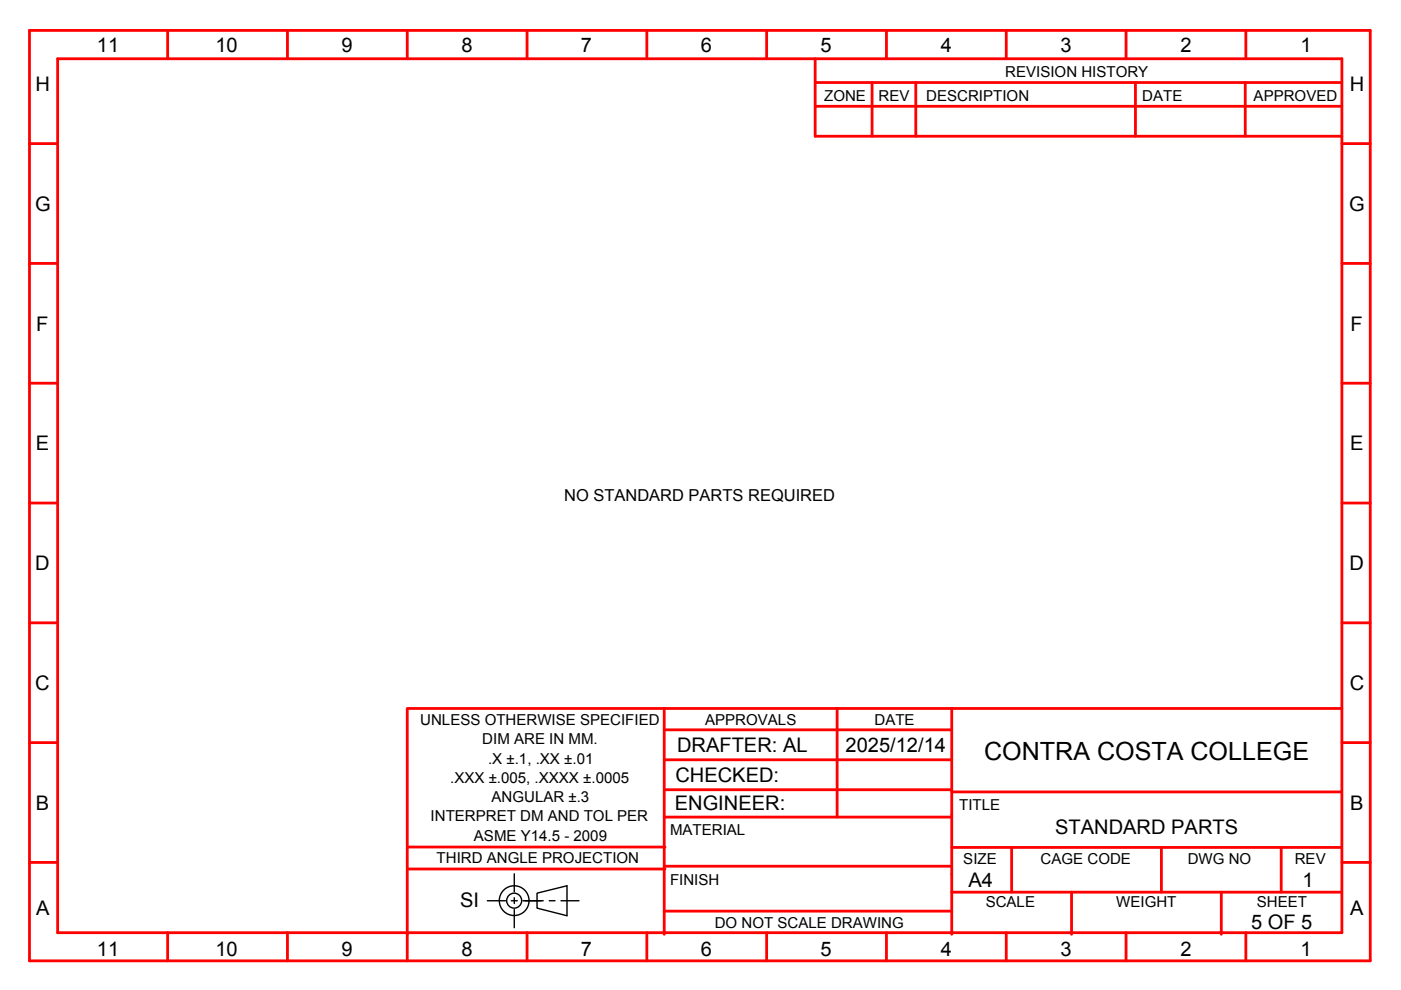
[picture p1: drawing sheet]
<svg xmlns="http://www.w3.org/2000/svg" width="297mm" height="210mm" viewBox="0 0 297 210" stroke-linecap="round" stroke-linejoin="round" font-family="sans-serif">
<!-- layer: Visible -->
<g fill="none" stroke="#f00" stroke-width=".59">
<path d="M6.3 6.4h284.2v197.3h-284.2zM12.2 12.5h272.3v185.3h-272.3zM35.5 6.4v6.1M60.9 6.4v6.1M86.3 6.4v6.1M111.7 6.4v6.1M137.1 6.4v6.1M162.5 6.4v6.1M172.8 17.5h111.7M172.8 12.5v16.4h111.7M184.9 17.5v11.4M187.9 6.4v6.1"/>
<path d="M194.2 17.5v11.4M213.3 6.4v6.1M238.7 6.4v6.1M240.7 17.5v11.4M264 17.5v11.4M264.1 6.4v6.1M6.3 30.5h5.9M172.8 22.5h111.7M284.5 30.5h6M6.3 55.9h5.9M284.5 55.9h6M6.3 81.3h5.9"/>
<path d="M284.5 81.3h6M6.3 106.7h5.9M284.5 106.7h6M6.3 132.1h5.9M284.5 132.1h6M6.3 157.5h5.9M86.3 150.2v53.5M86.5 150.2h198M140.8 154.7h61M140.8 150.2v47.9M177.5 150.2v23M201.8 150.2v47.9"/>
<path d="M284.5 157.5h6M86.5 179.6h54.5M140.8 161.1h61M140.8 173.2h61M140.8 167.4h61M201.8 179.7h82.5M201.8 167.9h82.5M214.5 179.7v9.5M246.2 179.7v9.5M271.6 179.7v9.5M6.3 182.9h5.9M35.5 197.8v5.9"/>
<path d="M60.9 197.8v5.9M86.5 184.2h54.5M111.7 197.8v5.9M137.1 197.8v5.9M140.8 183.7h61M140.8 193.2h61M162.5 197.8v5.9M187.9 197.8v5.9M201.8 189.2h82.5M213.3 197.8v5.9M227.2 189.2v8.9M238.7 197.8v5.9"/>
<path d="M258.9 189.2v8.9M264.1 197.8v5.9M284.5 182.9h6"/>
</g>
<!-- layer: Dimension -->
<g fill="none" stroke="#000" stroke-width=".3">
<path d="M113.9 189.4l6.3-1.6v6.4l-6.3-1.7z"/>
<circle cx="109" cy="191" r="3.2"/>
<circle cx="109" cy="191" r="1.59"/>
</g>
<!-- layer: Center -->
<path d="M103.3 191h3.9M108.4 191h1.3M109 185.3v3.8M109 190.3v1.3M109 192.8v3.9M110.9 191h4.3M116.4 191h1.3M118.9 191h3.9" fill="none" stroke="#000" stroke-width=".3"/>
<text font-size="5.3" x="208.6" y="161.1">CONTRA COSTA COLLEGE</text>
<g font-size="4.3">
<text x="20.6" y="11">11</text>
<text x="45.7" y="11">10</text>
<text x="72.4" y="11">9</text>
<text x="97.8" y="11">8</text>
<text x="123.2" y="11">7</text>
<text x="148.6" y="11">6</text>
<text x="174" y="11">5</text>
<text x="199.5" y="11">4</text>
<text x="224.8" y="11">3</text>
<text x="250.3" y="11">2</text>
<text x="275.7" y="11">1</text>
<text x="7.5" y="19.3">H</text>
<text x="286.2" y="19.3">H</text>
<text x="7.4" y="44.7">G</text>
<text x="286.1" y="44.7">G</text>
<text x="7.7" y="70.1">F</text>
<text x="286.3" y="70.1">F</text>
<text x="7.6" y="95.5">E</text>
<text x="286.2" y="95.5">E</text>
<text x="7.5" y="120.9">D</text>
<text x="286.1" y="120.9">D</text>
<text x="7.5" y="146.3">C</text>
<text x="286.2" y="146.3">C</text>
<text x="143.5" y="159.4">DRAFTER: AL</text>
<text x="179.3" y="159.4">2025/12/14</text>
<text x="143.2" y="165.8">CHECKED:</text>
<text x="7.6" y="171.7">B</text>
<text x="143.1" y="171.8">ENGINEER:</text>
<text x="286.2" y="171.7">B</text>
<text x="223.7" y="176.8">STANDARD PARTS</text>
<text x="205.3" y="188.1">A4</text>
<text x="276.2" y="188">1</text>
<text x="7.6" y="193.9">A</text>
<text x="97.6" y="192.3">SI</text>
<text x="265.2" y="196.9">5 OF 5</text>
<text x="286.3" y="193.9">A</text>
<text x="20.6" y="202.7">11</text>
<text x="45.7" y="202.6">10</text>
<text x="72.4" y="202.6">9</text>
<text x="97.8" y="202.6">8</text>
<text x="123.2" y="202.7">7</text>
<text x="148.6" y="202.6">6</text>
<text x="174" y="202.6">5</text>
<text x="199.5" y="202.7">4</text>
<text x="224.8" y="202.6">3</text>
<text x="250.3" y="202.7">2</text>
<text x="275.7" y="202.7">1</text>
</g>
<text font-size="3.5" x="119.6" y="106.3">NO STANDARD PARTS REQUIRED</text>
<g font-size="3.2">
<text x="213.1" y="16.3">REVISION HISTORY</text>
<text x="174.7" y="21.5">ZONE</text>
<text x="186.3" y="21.5">REV</text>
<text x="196.4" y="21.5">DESCRIPTION</text>
<text x="242.2" y="21.5">DATE</text>
<text x="265.8" y="21.5">APPROVED</text>
<text x="89.1" y="153.8">UNLESS OTHERWISE SPECIFIED</text>
<text x="149.5" y="153.7">APPROVALS</text>
<text x="185.4" y="153.7">DATE</text>
<text x="102.3" y="157.8">DIM ARE IN MM.</text>
<text x="103.5" y="161.9">.X ±.1, .XX ±.01</text>
<text x="95.4" y="166">.XXX ±.005, .XXXX ±.0005</text>
<text x="104.2" y="170.1">ANGULAR ±.3</text>
<text x="203.4" y="171.8">TITLE</text>
<text x="91.3" y="174.2">INTERPRET DM AND TOL PER</text>
<text x="100.5" y="178.3">ASME Y14.5 - 2009</text>
<text x="142.1" y="177">MATERIAL</text>
<text x="92.6" y="183">THIRD ANGLE PROJECTION</text>
<text x="204.2" y="183.2">SIZE</text>
<text x="220.6" y="183.2">CAGE CODE</text>
<text x="251.8" y="183.2">DWG NO</text>
<text x="274.5" y="183.2">REV</text>
<text x="142.1" y="187.6">FINISH</text>
<text x="151.5" y="196.8">DO NOT SCALE DRAWING</text>
<text x="209" y="192.4">SCALE</text>
<text x="236.7" y="192.4">WEIGHT</text>
<text x="266.5" y="192.4">SHEET</text>
</g>
</svg>
